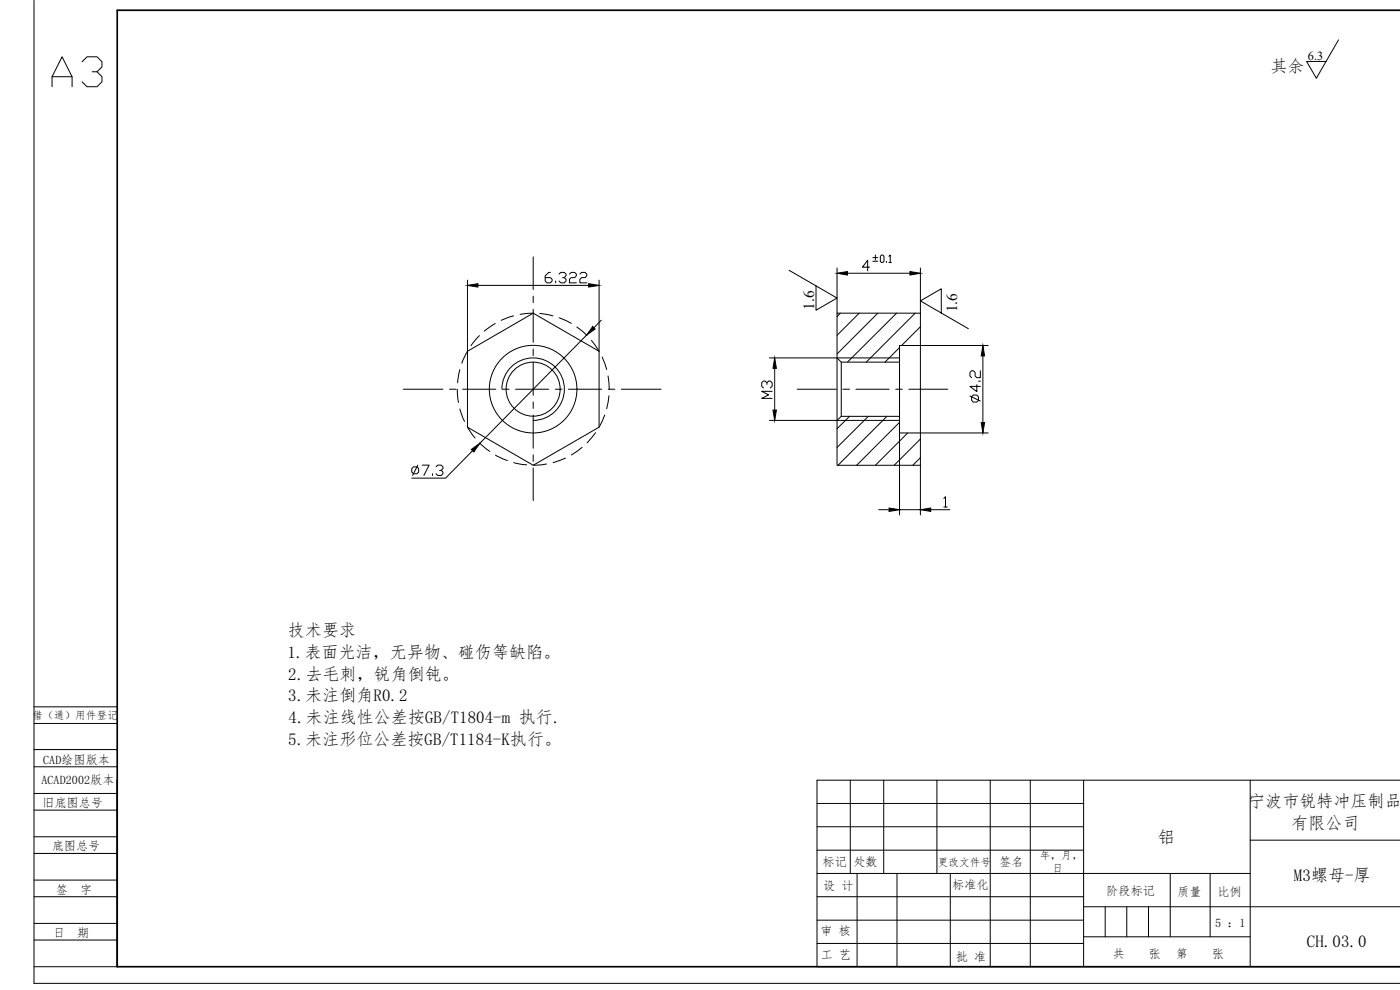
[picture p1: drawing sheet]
<svg xmlns="http://www.w3.org/2000/svg" width="420mm" height="297mm" viewBox="0 0 420 297" stroke-linecap="round" stroke-linejoin="round" font-family="sans-serif">
<path d="M420.2 3.1h-385v287h385" fill="none" stroke="#000" stroke-width=".51"/>
<g fill="none" stroke="#000" stroke-width=".3">
<path d="M10.2 .1v294.9h410M10.2 217.1h25M10.2 238.1h25M10.2 230.1h25M10.2 224.9h25M10.2 256.1h25M10.2 251.1h25M10.2 243.1h25M245.2 248.1h80M245.2 241.1h80M10.2 277.1h25M10.2 269.1h25"/>
<path d="M10.2 264.1h25M245.2 276.1h80M10.2 290.1h25M10.2 282.1h25M245.2 283.1h80"/>
</g>
<g fill="none" stroke="#000" stroke-width=".3">
<path d="M251.2 94h25v45.6h-25zM140.3 105.4l19.7-11.4 19.8 11.4v22.8l-19.8 11.4-19.7-11.4zM251.2 107.4l1.3 1.3v16.2l-1.3 1.2M252.5 108.7h17.5M276.2 103.7h-6.2v26.2h6.2M252.5 124.9h17.5M10.2 212.1h25M255.2 234.1v28M265.2 234.1v28M281.2 234.1v28M297.2 234.1v56M309.2 234.1v56"/>
<path d="M325.2 234.1v56M375.2 234.1v56M420.2 234.1h-175v56h175M245.2 255.1h80M375.2 252.1h45M245.2 269.1h80M245.2 262.1h130M257.2 262.1v28M269.2 262.1v28M285.2 262.1v28M325.2 272.1h95M35.2 290.1v-56v56"/>
<path d="M325.2 281.1h50"/>
<circle cx="160" cy="116.8" r="13.1"/>
<circle cx="160" cy="116.8" r="8.1"/>
</g>
<path d="M401.7 12l-6.6 11.5-3-5.1h5.8M236.8 81.1l14.4 8.3-6.3 3.7v-7.3M282.5 93.9v-7.3l-6.3 3.7 14.4 8.3M331.7 272.1v9M338.2 272.1v9M344.7 272.1v9M351.2 262.1v19M363.2 262.1v19" fill="none" stroke="#000" stroke-width=".3"/>
<g fill="none" stroke="#000" stroke-width=".3">
<path d="M160 77.1v9.8M160 88.8v2M160 92.8v9.9M121 116.8h11.9M134.9 116.8h2M138.9 116.8h9.9M150.8 116.8h2M154.7 116.8h10M160 104.7v2M160 108.7v9.9M166.7 116.8h2M170.6 116.8h10"/>
<path d="M182.5 116.8h2M186.5 116.8h11.9M239.3 116.8h11.7M252.9 116.8h2M256.9 116.8h9.9M268.8 116.8h2M272.8 116.8h11.6M160 120.6v1.9M160 124.5v10M160 136.5v1.9M160 140.4v9.8"/>
</g>
<g fill="none" stroke="#000" stroke-width=".3">
<path d="M148.6 97.1l-3.2 2.2M154.1 94.8l-3.7 1.3M160 94l-3.9 .3M162 94.1l3.9 .7M167.8 95.4l3.7 1.6M173.1 98.1l3 2.6M137.2 116.8l.4 4M138 110.9l-.7 3.9M140.3 105.4l-1.7 3.6M143.9 100.7l-2.5 3M177.5 102.1l2.3 3.3M180.7 107.1l1.4 3.8"/>
<path d="M182.5 112.8l.3 4M182.8 118.7l-.7 3.9M138 122.7l1.4 3.7M140.3 128.2l2.3 3.2M143.9 132.9l3.1 2.6M148.7 136.6l3.6 1.6M154.2 138.8l3.9 .7M164 139.2l-3.9 .4M169.7 137.4l-3.7 1.4M174.7 134.2l-3.2 2.3M178.7 129.8l-2.5 3.1M181.5 124.5l-1.7 3.6"/>
</g>
<!-- layer: XkQE -->
<g fill="none" stroke="#000" stroke-width=".3">
<path d="M252.2 94l-1 1M257.9 94l-6.7 6.6M263.4 94l-12.2 12.2M269.1 94l-14.8 14.7M274.7 94l-14.7 14.7M276.2 98l-5.6 5.7M150.6 116.8a9.4 9.4 0 0 1 9.4-9.4 9.4 9.4 0 0 1 9.4 9.4 9.4 9.4 0 0 1-9.4 9.3M251.2 107.4h18.8M270 104.3l-4.4 4.4M251.2 126.1h18.8M255 124.9l-3.8 3.7M260.6 124.9l-9.4 9.4"/>
<path d="M266.2 124.9l-14.7 14.7M270 126.7l-12.9 12.9M272.4 129.9l-9.7 9.7M276.2 131.7l-7.8 7.9M276.2 137.3l-2.3 2.3"/>
</g>
<g fill="none" stroke="#000" stroke-width=".3">
<path d="M262 78.4h1.4M262 77.3h1.4M262.7 76.5v1.5M264.5 76.5h.4l.4 .4v1.5l-.4 .4h-.4l-.3-.4v-1.5zM266 78.4v.4M266.8 76.9l.4-.4v2.3M266.8 78.8h.7M140.3 84.1v21.3M143.4 85.6h33.3M165.2 81.7h-.5l-1.1 1v1.6l.5 .6h1.1l.5-.6v-.5l-.5-.5h-1.6M166.8 84.3v.6M167.8 82.2l.5-.5h1l.6 .5v.5l-.6 .6h-.5"/>
<path d="M169.3 83.3l.6 .5v.5l-.6 .6h-1l-.5-.6M170.9 82.2l.6-.5h1l.5 .5v.5l-.5 .6h-1l-.6 .5v1.1h2.1M174 82.2l.5-.5h1.1l.5 .5v.5l-.5 .6h-1.1l-.5 .5v1.1h2.1M179.8 84.1v21.3M180.5 96.1l-2.2 2.2M251.2 80.4v13.6M254.3 82h18.8M260.9 80.2h-2.1l1.6-2.1v3.1M276.2 80.4v13.6M176.1 100.5l-32.1 32.5M230.2 115.3v-.5l-.6-.5h-.5l-.5 .5v1.1l.5 .5M230.2 114.8l.5-.5h.5l.5 .5v1.1l-.5 .5"/>
<path d="M230.9 107.4h20.3M231.7 117.4h-3.1l2.1 1.1-2.1 1h3.1M232.5 110.5v12.5M276.2 103.7h20.3M291.1 118.8l3.1 1.5M292.1 118.5h1.1l.5 .6v1l-.5 .5h-1.1l-.5-.5v-1zM293.2 115.4v2.1l-2.1-1.6h3.1M293.7 114.4h.5M294.2 111.2v2.1h-1l-.5-.5v-1.1l-.6-.5h-.5l-.5 .5v1.1l.5 .5M295 106.8v20M125.4 139.6l-1.6 3M126.7 139.6h2.1l-1.6 3"/>
<path d="M141.8 135.2l-8.1 8.3h-10.1M230.9 126.1h20.3M270 129.9v24.6M276.2 129.9h20.3M276.2 139.6v14.9M123.6 140.6l.5-.5h1l.5 .5v1l-.5 .5h-1l-.5-.5zM129.8 142.1v.5M130.9 140.1l.5-.5h1l.5 .5v.5l-.5 .5h-.5M132.4 141.1l.5 .5v.5l-.5 .5h-1l-.5-.5M263.7 152.9h3.1M270 152.9h6.2M279.3 152.9h5.8"/>
<path d="M283.3 149.5l.5-.5v3.1M283.3 152.1h1"/>
</g>
<path d="M140.3 85.6l3.1-.5v1zM176.7 85.1l3.1 .5-3.1 .5zM177.9 97.9l.7 .8-2.5 1.8zM251.2 82l3.1-.5v1zM273.1 81.5l3.1 .5-3.1 .5zM232.5 107.4l.5 3.1h-1zM295 103.7l.5 3.1h-1zM141.4 134.9l2.6-1.9-1.8 2.6zM232 123h1l-.5 3.1zM294.5 126.8h1l-.5 3.1zM266.8 152.4l3.2 .5-3.2 .5zM276.2 152.9l3.1-.5v1z" fill="#000" stroke="#000" stroke-width=".3"/>
<text font-size="13.7" x="14.8" y="27.2">A3</text>
<g font-size="5.1">
<text x="381.3" y="21.6">其余</text>
<text x="86.4" y="190.8">技术要求</text>
<text x="86.2" y="197.3">1.表面光洁，无异物、碰伤等缺陷。</text>
<text x="86.5" y="203.9">2.去毛刺，锐角倒钝。</text>
<text x="86.5" y="210.5">3.未注倒角R0.2</text>
<text x="86.6" y="217">4.未注线性公差按GB/T1804-m 执行.</text>
<text x="86.5" y="223.6">5.未注形位公差按GB/T1184-K执行。</text>
<text x="374.6" y="242.3">宁波市锐特冲压制品</text>
<text x="387.6" y="248.8">有限公司</text>
<text x="347.4" y="252.9">铝</text>
<text x="388.3" y="264.5">M3螺母-厚</text>
<text x="392.2" y="284.1">CH.03.0</text>
</g>
<g font-size="4.6">
<text x="244.3" y="92.9" transform="rotate(-90 244.3 92.9)">1.6</text>
<text x="287.2" y="93.8" transform="rotate(-90 287.2 93.8)">1.6</text>
</g>
<g font-size="3.7">
<text x="392.5" y="18">6.3</text>
<text x="13" y="229.2">CAD绘图版本</text>
<text x="12.4" y="235.2">ACAD2002版本</text>
<text x="12.7" y="242.1">旧底图总号</text>
<text x="15.5" y="255">底图总号</text>
<text x="246.9" y="259.7">标记</text>
<text x="256.1" y="259.7">处数</text>
<text x="299.8" y="260">签名</text>
<text x="16.8" y="268.3">签</text>
<text x="24.1" y="268.3">字</text>
<text x="247" y="267">设 计</text>
<text x="285.7" y="266.8">标准化</text>
<text x="332" y="268.6">阶段标记</text>
<text x="353.3" y="268.7">质量</text>
<text x="365.4" y="268.7">比例</text>
<text x="15.9" y="281.1">日</text>
<text x="23.2" y="281.1">期</text>
<text x="246.2" y="280.7">审 核</text>
<text x="364.7" y="278.1">5 ：1</text>
<text x="246.3" y="287.8">工 艺</text>
<text x="333.8" y="287.3">共</text>
<text x="344.8" y="287.3">张</text>
<text x="352.8" y="287.4">第</text>
<text x="363.8" y="287.4">张</text>
<text x="286.8" y="288.2">批 准</text>
</g>
<g font-size="3.2">
<text x="9.7" y="215.6">借（通）用件登记</text>
<text x="312.1" y="257.8">年，月，</text>
<text x="281.4" y="259.9">更改文件号</text>
<text x="315.8" y="261.8">日</text>
</g>
</svg>
